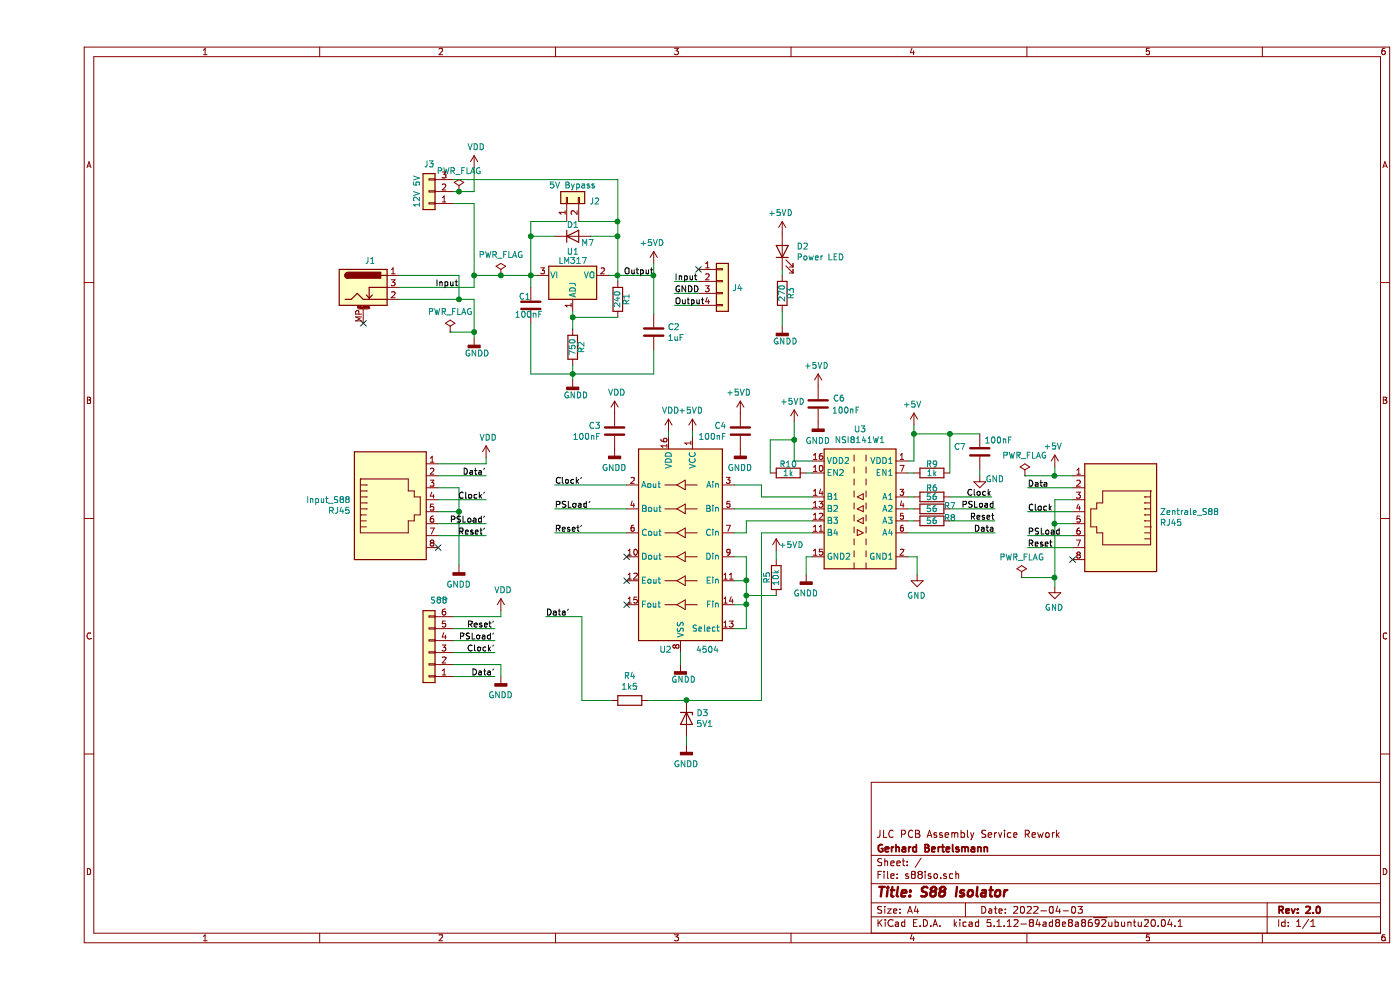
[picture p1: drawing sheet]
EESchema Schematic File Version 4
EELAYER 30 0
EELAYER END
$Descr A4 11693 8268
encoding utf-8
Sheet 1 1
Title "S88 Isolator"
Date "2022-04-03"
Rev "2.0"
Comp "Gerhard Bertelsmann"
Comment1 "JLC PCB Assembly Service Rework"
Comment2 ""
Comment3 ""
Comment4 ""
$EndDescr
$Comp
L Connector:RJ45 Zentrale_S88
U 1 1
P 9050 4275
F 0 "Zentrale_S88" H 8721 4279 50  0000 R CNN
F 1 "RJ45" H 8721 4370 50  0000 R CNN
F 2 "w_conn_pc:megb8-8-Uni" V 9050 4300 50  0001 C CNN
F 3 "~" V 9050 4300 50  0001 C CNN
	1    9050 4275
	-1   0    0    1   
$EndComp
$Comp
L Connector:RJ45 Input_S88
U 1 1
P 2950 4175
F 0 "Input_S88" H 2620 4179 50  0000 R CNN
F 1 "RJ45" H 2620 4270 50  0000 R CNN
F 2 "w_conn_pc:megb8-8-Uni" V 2950 4200 50  0001 C CNN
F 3 "~" V 2950 4200 50  0001 C CNN
	1    2950 4175
	1    0    0    1   
$EndComp
Wire Wire Line
	8650 4175 8500 4175
Wire Wire Line
	3350 4075 3525 4075
$Comp
L power:GND #PWR0101
U 1 1
P 8500 4900
F 0 "#PWR0101" H 8500 4650 50  0001 C CNN
F 1 "GND" H 8505 4727 50  0000 C CNN
F 2 "" H 8500 4900 50  0001 C CNN
F 3 "" H 8500 4900 50  0001 C CNN
	1    8500 4900
	-1   0    0    -1  
$EndComp
$Comp
L power:GNDD #PWR0102
U 1 1
P 3525 4725
F 0 "#PWR0102" H 3525 4475 50  0001 C CNN
F 1 "GNDD" H 3529 4570 50  0000 C CNN
F 2 "" H 3525 4725 50  0001 C CNN
F 3 "" H 3525 4725 50  0001 C CNN
	1    3525 4725
	-1   0    0    -1  
$EndComp
NoConn ~ 8650 4675
NoConn ~ 3350 4575
Wire Wire Line
	8500 4175 8500 4375
Wire Wire Line
	8650 4375 8500 4375
Connection ~ 8500 4375
Wire Wire Line
	8500 4375 8500 4825
Wire Wire Line
	3525 4075 3525 4275
Wire Wire Line
	3350 4275 3525 4275
Connection ~ 3525 4275
Wire Wire Line
	3525 4275 3525 4725
$Comp
L 4xxx:4504 U2
U 1 1
P 5375 4550
F 0 "U2" H 5500 3675 50  0000 C CNN
F 1 "4504" H 5150 3675 50  0000 C CNN
F 2 "Package_SO:SOIC-16_3.9x9.9mm_P1.27mm" H 5375 3250 50  0001 C CNN
F 3 "http://www.ti.com/lit/ds/symlink/cd4504b.pdf" H 4725 4200 50  0001 C CNN
F 4 "C151885" H 5375 4550 50  0001 C CNN "LCSC"
	1    5375 4550
	-1   0    0    -1  
$EndComp
$Comp
L Isolator:Si8641BB-B-IS1 U3
U 1 1
P 6875 4250
F 0 "U3" H 6875 4917 50  0000 C CNN
F 1 "NSI8141W1" H 6875 4826 50  0000 C CNN
F 2 "Package_SO:SOIC-16W_7.5x10.3mm_P1.27mm" H 6875 3700 50  0001 C CIN
F 3 "https://datasheet.lcsc.com/lcsc/1912111437_NOVOSENSE-NSI8141W1_C399514.pdf" H 6875 4650 50  0001 C CNN
F 4 "C399514" H 6875 4250 50  0001 C CNN "LCSC"
	1    6875 4250
	-1   0    0    -1  
$EndComp
$Comp
L Device:R R6
U 1 1
P 7475 4150
F 0 "R6" V 7400 4150 50  0000 C CNN
F 1 "56" V 7475 4150 50  0000 C CNN
F 2 "Resistor_SMD:R_0603_1608Metric_Pad0.98x0.95mm_HandSolder" V 7405 4150 50  0001 C CNN
F 3 "~" H 7475 4150 50  0001 C CNN
F 4 "C25196" V 7475 4150 50  0001 C CNN "LCSC"
	1    7475 4150
	0    -1   1    0   
$EndComp
$Comp
L Device:R R7
U 1 1
P 7475 4250
F 0 "R7" V 7450 4100 50  0000 C CNN
F 1 "56" V 7475 4250 50  0000 C CNN
F 2 "Resistor_SMD:R_0603_1608Metric_Pad0.98x0.95mm_HandSolder" V 7405 4250 50  0001 C CNN
F 3 "~" H 7475 4250 50  0001 C CNN
F 4 "C25196" V 7475 4250 50  0001 C CNN "LCSC"
	1    7475 4250
	0    -1   1    0   
$EndComp
$Comp
L Device:R R8
U 1 1
P 7475 4350
F 0 "R8" V 7450 4200 50  0000 C CNN
F 1 "56" V 7475 4350 50  0000 C CNN
F 2 "Resistor_SMD:R_0603_1608Metric_Pad0.98x0.95mm_HandSolder" V 7405 4350 50  0001 C CNN
F 3 "~" H 7475 4350 50  0001 C CNN
F 4 "C25196" V 7475 4350 50  0001 C CNN "LCSC"
	1    7475 4350
	0    -1   1    0   
$EndComp
Wire Wire Line
	7325 4150 7275 4150
Wire Wire Line
	7325 4250 7275 4250
Wire Wire Line
	7325 4350 7275 4350
Wire Wire Line
	8000 4350 7625 4350
Wire Wire Line
	8000 4250 7625 4250
Wire Wire Line
	7975 4150 7625 4150
Wire Wire Line
	7275 3850 7325 3850
Wire Wire Line
	7275 3950 7325 3950
$Comp
L power:GND #PWR0103
U 1 1
P 7350 4800
F 0 "#PWR0103" H 7350 4550 50  0001 C CNN
F 1 "GND" H 7355 4627 50  0000 C CNN
F 2 "" H 7350 4800 50  0001 C CNN
F 3 "" H 7350 4800 50  0001 C CNN
	1    7350 4800
	-1   0    0    -1  
$EndComp
Wire Wire Line
	7275 4650 7350 4650
Wire Wire Line
	7350 4650 7350 4800
Wire Wire Line
	6050 4050 5825 4050
Wire Wire Line
	5925 4450 5825 4450
Wire Wire Line
	6475 3850 6325 3850
Wire Wire Line
	6325 3850 6325 3675
Wire Wire Line
	6050 4450 6050 5850
Wire Wire Line
	4550 5850 4550 5150
$Comp
L power:+5VD #PWR0104
U 1 1
P 6325 3525
F 0 "#PWR0104" H 6325 3375 50  0001 C CNN
F 1 "+5VD" H 6340 3698 50  0000 C CNN
F 2 "" H 6325 3525 50  0001 C CNN
F 3 "" H 6325 3525 50  0001 C CNN
	1    6325 3525
	-1   0    0    -1  
$EndComp
$Comp
L power:GNDD #PWR0105
U 1 1
P 6425 4800
F 0 "#PWR0105" H 6425 4550 50  0001 C CNN
F 1 "GNDD" H 6429 4645 50  0000 C CNN
F 2 "" H 6425 4800 50  0001 C CNN
F 3 "" H 6425 4800 50  0001 C CNN
	1    6425 4800
	-1   0    0    -1  
$EndComp
Wire Wire Line
	6475 4650 6425 4650
Wire Wire Line
	6425 4650 6425 4800
$Comp
L Device:C C7
U 1 1
P 7875 3775
F 0 "C7" H 7990 3821 50  0000 L CNN
F 1 "100nF" H 7600 3875 50  0000 L CNN
F 2 "Capacitor_SMD:C_0805_2012Metric" H 7913 3625 50  0001 C CNN
F 3 "https://datasheet.lcsc.com/lcsc/1810191216_Samsung-Electro-Mechanics-CL21B104KCFNNNE_C28233.pdf" H 7875 3775 50  0001 C CNN
F 4 "C28233" H 7875 3775 50  0001 C CNN "LCSC"
	1    7875 3775
	-1   0    0    -1  
$EndComp
$Comp
L power:GND #PWR0106
U 1 1
P 7875 3975
F 0 "#PWR0106" H 7875 3725 50  0001 C CNN
F 1 "GND" H 7750 3950 50  0000 C CNN
F 2 "" H 7875 3975 50  0001 C CNN
F 3 "" H 7875 3975 50  0001 C CNN
	1    7875 3975
	-1   0    0    -1  
$EndComp
Wire Wire Line
	7875 3925 7875 3975
$Comp
L Device:R R4
U 1 1
P 4950 5850
F 0 "R4" V 4743 5850 50  0000 C CNN
F 1 "1k5" V 4834 5850 50  0000 C CNN
F 2 "Resistor_SMD:R_0805_2012Metric" V 4880 5850 50  0001 C CNN
F 3 "~" H 4950 5850 50  0001 C CNN
F 4 "C4310" V 4950 5850 50  0001 C CNN "LCSC"
	1    4950 5850
	0    -1   1    0   
$EndComp
Wire Wire Line
	4550 5850 4800 5850
$Comp
L power:GNDD #PWR0107
U 1 1
P 5425 6225
F 0 "#PWR0107" H 5425 5975 50  0001 C CNN
F 1 "GNDD" H 5429 6070 50  0000 C CNN
F 2 "" H 5425 6225 50  0001 C CNN
F 3 "" H 5425 6225 50  0001 C CNN
	1    5425 6225
	-1   0    0    -1  
$EndComp
Wire Wire Line
	5425 6225 5425 6150
$Comp
L Device:C C4
U 1 1
P 5875 3600
F 0 "C4" H 5990 3646 50  0000 L CNN
F 1 "100nF" H 5990 3555 50  0000 L CNN
F 2 "Capacitor_SMD:C_0805_2012Metric" H 5913 3450 50  0001 C CNN
F 3 "https://datasheet.lcsc.com/lcsc/1810191216_Samsung-Electro-Mechanics-CL21B104KCFNNNE_C28233.pdf" H 5875 3600 50  0001 C CNN
F 4 "C28233" H 5875 3600 50  0001 C CNN "LCSC"
	1    5875 3600
	-1   0    0    -1  
$EndComp
$Comp
L power:GNDD #PWR0108
U 1 1
P 5875 3750
F 0 "#PWR0108" H 5875 3500 50  0001 C CNN
F 1 "GNDD" H 5879 3595 50  0000 C CNN
F 2 "" H 5875 3750 50  0001 C CNN
F 3 "" H 5875 3750 50  0001 C CNN
	1    5875 3750
	-1   0    0    -1  
$EndComp
$Comp
L power:+5VD #PWR0109
U 1 1
P 5875 3450
F 0 "#PWR0109" H 5875 3300 50  0001 C CNN
F 1 "+5VD" H 5890 3623 50  0000 C CNN
F 2 "" H 5875 3450 50  0001 C CNN
F 3 "" H 5875 3450 50  0001 C CNN
	1    5875 3450
	-1   0    0    -1  
$EndComp
$Comp
L power:+5V #PWR0110
U 1 1
P 8500 3900
F 0 "#PWR0110" H 8500 3750 50  0001 C CNN
F 1 "+5V" H 8515 4073 50  0000 C CNN
F 2 "" H 8500 3900 50  0001 C CNN
F 3 "" H 8500 3900 50  0001 C CNN
	1    8500 3900
	-1   0    0    -1  
$EndComp
$Comp
L power:+5V #PWR0111
U 1 1
P 7325 3550
F 0 "#PWR0111" H 7325 3400 50  0001 C CNN
F 1 "+5V" H 7340 3723 50  0000 C CNN
F 2 "" H 7325 3550 50  0001 C CNN
F 3 "" H 7325 3550 50  0001 C CNN
	1    7325 3550
	-1   0    0    -1  
$EndComp
$Comp
L power:+5VD #PWR0112
U 1 1
P 5475 3600
F 0 "#PWR0112" H 5475 3450 50  0001 C CNN
F 1 "+5VD" H 5490 3773 50  0000 C CNN
F 2 "" H 5475 3600 50  0001 C CNN
F 3 "" H 5475 3600 50  0001 C CNN
	1    5475 3600
	-1   0    0    -1  
$EndComp
$Comp
L power:GNDD #PWR0113
U 1 1
P 5375 5550
F 0 "#PWR0113" H 5375 5300 50  0001 C CNN
F 1 "GNDD" H 5350 5425 50  0000 C CNN
F 2 "" H 5375 5550 50  0001 C CNN
F 3 "" H 5375 5550 50  0001 C CNN
	1    5375 5550
	-1   0    0    -1  
$EndComp
Wire Wire Line
	5375 5450 5375 5550
Wire Wire Line
	6475 4250 5825 4250
Wire Wire Line
	6475 4450 6050 4450
Wire Wire Line
	5475 3600 5475 3650
Wire Wire Line
	8500 3975 8500 3900
Wire Wire Line
	8500 3975 8650 3975
Wire Wire Line
	8650 4075 8275 4075
Text Label 8275 4075 0    50   ~ 0
Data
Wire Wire Line
	8650 4275 8275 4275
Wire Wire Line
	8650 4475 8275 4475
Wire Wire Line
	8650 4575 8275 4575
Text Label 8275 4575 0    50   ~ 0
Reset
Text Label 8275 4275 0    50   ~ 0
Clock
Text Label 8275 4475 0    50   ~ 0
PSLoad
Wire Wire Line
	4550 5150 4250 5150
Text Label 4250 5150 0    50   ~ 0
Data'
Wire Wire Line
	3350 4475 3750 4475
Wire Wire Line
	3350 4375 3750 4375
Wire Wire Line
	3350 4175 3750 4175
Wire Wire Line
	3350 3975 3750 3975
NoConn ~ 4925 4650
NoConn ~ 4925 4850
NoConn ~ 4925 5050
$Comp
L power:VDD #PWR0114
U 1 1
P 3750 3825
F 0 "#PWR0114" H 3750 3675 50  0001 C CNN
F 1 "VDD" H 3767 3998 50  0000 C CNN
F 2 "" H 3750 3825 50  0001 C CNN
F 3 "" H 3750 3825 50  0001 C CNN
	1    3750 3825
	1    0    0    -1  
$EndComp
Wire Wire Line
	3750 3875 3750 3825
Wire Wire Line
	3350 3875 3750 3875
Text Label 3750 3975 2    50   ~ 0
Data'
Text Label 4325 4050 0    50   ~ 0
Clock'
Text Label 3750 4175 2    50   ~ 0
Clock'
$Comp
L power:VDD #PWR0116
U 1 1
P 5275 3600
F 0 "#PWR0116" H 5275 3450 50  0001 C CNN
F 1 "VDD" H 5292 3773 50  0000 C CNN
F 2 "" H 5275 3600 50  0001 C CNN
F 3 "" H 5275 3600 50  0001 C CNN
	1    5275 3600
	1    0    0    -1  
$EndComp
Wire Wire Line
	5275 3600 5275 3650
$Comp
L Device:R R5
U 1 1
P 6175 4825
F 0 "R5" V 6250 4825 50  0000 C CNN
F 1 "10k" V 6175 4825 50  0000 C CNN
F 2 "Resistor_SMD:R_0805_2012Metric" V 6105 4825 50  0001 C CNN
F 3 "~" H 6175 4825 50  0001 C CNN
F 4 "C25804" V 6175 4825 50  0001 C CNN "LCSC"
	1    6175 4825
	-1   0    0    -1  
$EndComp
$Comp
L power:+5VD #PWR0117
U 1 1
P 6175 4600
F 0 "#PWR0117" H 6175 4450 50  0001 C CNN
F 1 "+5VD" H 6050 4650 50  0000 C CNN
F 2 "" H 6175 4600 50  0001 C CNN
F 3 "" H 6175 4600 50  0001 C CNN
	1    6175 4600
	-1   0    0    -1  
$EndComp
Wire Wire Line
	6175 4600 6175 4675
Wire Wire Line
	6175 4975 5925 4975
Wire Wire Line
	5925 4975 5925 4850
Wire Wire Line
	5925 4850 5825 4850
Wire Wire Line
	5825 4650 5925 4650
Wire Wire Line
	5925 4650 5925 4850
Connection ~ 5925 4850
Wire Wire Line
	5825 5050 5925 5050
Wire Wire Line
	5925 5050 5925 4975
Connection ~ 5925 4975
Wire Wire Line
	5925 5050 5925 5250
Wire Wire Line
	5925 5250 5825 5250
Connection ~ 5925 5050
Text Label 4325 4450 0    50   ~ 0
Reset'
Text Label 4325 4250 0    50   ~ 0
PSLoad'
Text Label 3750 4475 2    50   ~ 0
Reset'
Text Label 3750 4375 2    50   ~ 0
PSLoad'
Wire Wire Line
	3025 2500 3525 2500
Wire Wire Line
	3650 2500 3650 2775
$Comp
L power:GNDD #PWR0118
U 1 1
P 3650 2825
F 0 "#PWR0118" H 3650 2575 50  0001 C CNN
F 1 "GNDD" H 3625 2700 50  0000 C CNN
F 2 "" H 3650 2825 50  0001 C CNN
F 3 "" H 3650 2825 50  0001 C CNN
	1    3650 2825
	-1   0    0    -1  
$EndComp
$Comp
L Device:C C1
U 1 1
P 4125 2550
F 0 "C1" H 4125 2625 50  0000 L CNN
F 1 "100nF" H 4025 2475 50  0000 L CNN
F 2 "Capacitor_SMD:C_0805_2012Metric" H 4163 2400 50  0001 C CNN
F 3 "https://datasheet.lcsc.com/lcsc/1810191216_Samsung-Electro-Mechanics-CL21B104KCFNNNE_C28233.pdf" H 4125 2550 50  0001 C CNN
F 4 "C28233" H 4125 2550 50  0001 C CNN "LCSC"
	1    4125 2550
	-1   0    0    -1  
$EndComp
Wire Wire Line
	4475 2650 4850 2650
Wire Wire Line
	4775 2300 4850 2300
Wire Wire Line
	4850 2300 4850 2350
Wire Wire Line
	4125 2400 4125 2300
Connection ~ 4125 2300
Wire Wire Line
	4125 2300 4175 2300
Connection ~ 4850 2300
$Comp
L power:+5VD #PWR0120
U 1 1
P 5150 2200
F 0 "#PWR0120" H 5150 2050 50  0001 C CNN
F 1 "+5VD" H 5165 2373 50  0000 C CNN
F 2 "" H 5150 2200 50  0001 C CNN
F 3 "" H 5150 2200 50  0001 C CNN
	1    5150 2200
	-1   0    0    -1  
$EndComp
Wire Wire Line
	5150 2200 5150 2300
$Comp
L Connector_Generic:Conn_01x06 S88
U 1 1
P 3275 5450
F 0 "S88" H 3193 5017 50  0000 C CNN
F 1 "Conn_01x06" H 3193 5776 50  0001 C CNN
F 2 "Connector_PinSocket_2.54mm:PinSocket_1x06_P2.54mm_Horizontal" H 3275 5450 50  0001 C CNN
F 3 "~" H 3275 5450 50  0001 C CNN
	1    3275 5450
	-1   0    0    1   
$EndComp
Wire Wire Line
	3475 5650 3825 5650
Wire Wire Line
	3475 5450 3825 5450
Wire Wire Line
	3475 5350 3825 5350
Wire Wire Line
	3475 5250 3825 5250
Wire Wire Line
	4425 1850 4125 1850
Wire Wire Line
	4525 1850 4850 1850
$Comp
L Connector_Generic:Conn_01x02 J2
U 1 1
P 4425 1650
F 0 "J2" V 4389 1462 50  0000 R CNN
F 1 "5V Bypass" V 4525 1800 50  0000 R CNN
F 2 "Connector_PinHeader_2.54mm:PinHeader_1x02_P2.54mm_Vertical" H 4425 1650 50  0001 C CNN
F 3 "~" H 4425 1650 50  0001 C CNN
F 4 "" V 4425 1650 50  0001 C CNN "LCSC"
	1    4425 1650
	0    -1   -1   0   
$EndComp
$Comp
L Connector:Barrel_Jack_Switch_MountingPin J1
U 1 1
P 2725 2400
F 0 "J1" H 2782 2625 50  0000 C CNN
F 1 "Barrel_Jack_Switch_MountingPin" H 2782 2626 50  0001 C CNN
F 2 "w_conn_misc:dc_socket" H 2775 2360 50  0001 C CNN
F 3 "~" H 2775 2360 50  0001 C CNN
	1    2725 2400
	1    0    0    -1  
$EndComp
Wire Wire Line
	3525 2300 3525 2500
Connection ~ 3525 2500
Wire Wire Line
	3525 2500 3650 2500
Wire Wire Line
	3025 2400 3650 2400
Wire Wire Line
	3650 2400 3650 2300
Text Label 3825 5650 2    50   ~ 0
Data'
$Comp
L power:GNDD #PWR0121
U 1 1
P 3875 5650
F 0 "#PWR0121" H 3875 5400 50  0001 C CNN
F 1 "GNDD" H 3879 5495 50  0000 C CNN
F 2 "" H 3875 5650 50  0001 C CNN
F 3 "" H 3875 5650 50  0001 C CNN
	1    3875 5650
	-1   0    0    -1  
$EndComp
Wire Wire Line
	3875 5550 3875 5650
Wire Wire Line
	3475 5550 3875 5550
Text Label 3825 5450 2    50   ~ 0
Clock'
Text Label 3825 5350 2    50   ~ 0
PSLoad'
Text Label 3825 5250 2    50   ~ 0
Reset'
$Comp
L power:VDD #PWR0122
U 1 1
P 3875 5100
F 0 "#PWR0122" H 3875 4950 50  0001 C CNN
F 1 "VDD" H 3892 5273 50  0000 C CNN
F 2 "" H 3875 5100 50  0001 C CNN
F 3 "" H 3875 5100 50  0001 C CNN
	1    3875 5100
	1    0    0    -1  
$EndComp
Wire Wire Line
	3875 5150 3875 5100
Wire Wire Line
	3475 5150 3875 5150
Text Label 7975 4150 2    50   ~ 0
Clock
Text Label 8000 4250 2    50   ~ 0
PSLoad
Text Label 8000 4350 2    50   ~ 0
Reset
Text Label 8000 4450 2    50   ~ 0
Data
$Comp
L Device:C C3
U 1 1
P 4825 3600
F 0 "C3" H 4940 3646 50  0000 L CNN
F 1 "100nF" H 4940 3555 50  0000 L CNN
F 2 "Capacitor_SMD:C_0805_2012Metric" H 4863 3450 50  0001 C CNN
F 3 "https://datasheet.lcsc.com/lcsc/1810191216_Samsung-Electro-Mechanics-CL21B104KCFNNNE_C28233.pdf" H 4825 3600 50  0001 C CNN
F 4 "C28233" H 4825 3600 50  0001 C CNN "LCSC"
	1    4825 3600
	-1   0    0    -1  
$EndComp
$Comp
L power:GNDD #PWR0123
U 1 1
P 4825 3750
F 0 "#PWR0123" H 4825 3500 50  0001 C CNN
F 1 "GNDD" H 4829 3595 50  0000 C CNN
F 2 "" H 4825 3750 50  0001 C CNN
F 3 "" H 4825 3750 50  0001 C CNN
	1    4825 3750
	-1   0    0    -1  
$EndComp
$Comp
L Device:C C6
U 1 1
P 6525 3375
F 0 "C6" H 6300 3425 50  0000 L CNN
F 1 "100nF" H 6175 3325 50  0000 L CNN
F 2 "Capacitor_SMD:C_0805_2012Metric" H 6563 3225 50  0001 C CNN
F 3 "https://datasheet.lcsc.com/lcsc/1810191216_Samsung-Electro-Mechanics-CL21B104KCFNNNE_C28233.pdf" H 6525 3375 50  0001 C CNN
F 4 "C28233" H 6525 3375 50  0001 C CNN "LCSC"
	1    6525 3375
	-1   0    0    -1  
$EndComp
$Comp
L power:GNDD #PWR0124
U 1 1
P 6525 3525
F 0 "#PWR0124" H 6525 3275 50  0001 C CNN
F 1 "GNDD" H 6529 3370 50  0000 C CNN
F 2 "" H 6525 3525 50  0001 C CNN
F 3 "" H 6525 3525 50  0001 C CNN
	1    6525 3525
	-1   0    0    -1  
$EndComp
$Comp
L power:+5VD #PWR0125
U 1 1
P 6525 3225
F 0 "#PWR0125" H 6525 3075 50  0001 C CNN
F 1 "+5VD" H 6540 3398 50  0000 C CNN
F 2 "" H 6525 3225 50  0001 C CNN
F 3 "" H 6525 3225 50  0001 C CNN
	1    6525 3225
	-1   0    0    -1  
$EndComp
$Comp
L power:VDD #PWR0126
U 1 1
P 4825 3450
F 0 "#PWR0126" H 4825 3300 50  0001 C CNN
F 1 "VDD" H 4842 3623 50  0000 C CNN
F 2 "" H 4825 3450 50  0001 C CNN
F 3 "" H 4825 3450 50  0001 C CNN
	1    4825 3450
	1    0    0    -1  
$EndComp
$Comp
L Connector_Generic:Conn_01x03 J3
U 1 1
P 3275 1600
F 0 "J3" H 3275 1375 50  0000 C CNN
F 1 "12V 5V" V 3375 1600 50  0000 C CNN
F 2 "Connector_PinHeader_2.54mm:PinHeader_1x03_P2.54mm_Vertical" H 3275 1600 50  0001 C CNN
F 3 "~" H 3275 1600 50  0001 C CNN
	1    3275 1600
	-1   0    0    1   
$EndComp
Wire Wire Line
	3650 1700 3475 1700
$Comp
L power:VDD #PWR0115
U 1 1
P 3650 1400
F 0 "#PWR0115" H 3650 1250 50  0001 C CNN
F 1 "VDD" H 3667 1573 50  0000 C CNN
F 2 "" H 3650 1400 50  0001 C CNN
F 3 "" H 3650 1400 50  0001 C CNN
	1    3650 1400
	1    0    0    -1  
$EndComp
Wire Wire Line
	3475 1600 3525 1600
Wire Wire Line
	3650 1600 3650 1400
$Comp
L power:PWR_FLAG #FLG0101
U 1 1
P 3875 2300
F 0 "#FLG0101" H 3875 2375 50  0001 C CNN
F 1 "PWR_FLAG" H 3875 2473 50  0000 C CNN
F 2 "" H 3875 2300 50  0001 C CNN
F 3 "~" H 3875 2300 50  0001 C CNN
	1    3875 2300
	1    0    0    -1  
$EndComp
$Comp
L power:PWR_FLAG #FLG0102
U 1 1
P 3525 1600
F 0 "#FLG0102" H 3525 1675 50  0001 C CNN
F 1 "PWR_FLAG" H 3525 1773 50  0000 C CNN
F 2 "" H 3525 1600 50  0001 C CNN
F 3 "~" H 3525 1600 50  0001 C CNN
	1    3525 1600
	1    0    0    -1  
$EndComp
Connection ~ 3525 1600
Wire Wire Line
	3525 1600 3650 1600
Wire Wire Line
	4850 2300 5150 2300
NoConn ~ 2725 2700
$Comp
L power:PWR_FLAG #FLG0103
U 1 1
P 8250 3975
F 0 "#FLG0103" H 8250 4050 50  0001 C CNN
F 1 "PWR_FLAG" H 8250 4148 50  0000 C CNN
F 2 "" H 8250 3975 50  0001 C CNN
F 3 "~" H 8250 3975 50  0001 C CNN
	1    8250 3975
	1    0    0    -1  
$EndComp
Wire Wire Line
	8500 3975 8250 3975
Connection ~ 8500 3975
$Comp
L power:PWR_FLAG #FLG0104
U 1 1
P 8225 4825
F 0 "#FLG0104" H 8225 4900 50  0001 C CNN
F 1 "PWR_FLAG" H 8225 4998 50  0000 C CNN
F 2 "" H 8225 4825 50  0001 C CNN
F 3 "~" H 8225 4825 50  0001 C CNN
	1    8225 4825
	1    0    0    -1  
$EndComp
Wire Wire Line
	8225 4825 8500 4825
Connection ~ 8500 4825
Wire Wire Line
	8500 4825 8500 4900
$Comp
L power:PWR_FLAG #FLG0105
U 1 1
P 3450 2775
F 0 "#FLG0105" H 3450 2850 50  0001 C CNN
F 1 "PWR_FLAG" H 3450 2948 50  0000 C CNN
F 2 "" H 3450 2775 50  0001 C CNN
F 3 "~" H 3450 2775 50  0001 C CNN
	1    3450 2775
	1    0    0    -1  
$EndComp
Wire Wire Line
	3450 2775 3650 2775
Connection ~ 3650 2775
Wire Wire Line
	3650 2775 3650 2825
$Comp
L Connector_Generic:Conn_01x04 J4
U 1 1
P 5725 2350
F 0 "J4" H 5805 2296 50  0000 L CNN
F 1 "Conn_01x04" H 5805 2251 50  0001 L CNN
F 2 "Connector_PinSocket_2.54mm:PinSocket_1x04_P2.54mm_Vertical" H 5725 2350 50  0001 C CNN
F 3 "~" H 5725 2350 50  0001 C CNN
	1    5725 2350
	1    0    0    -1  
$EndComp
Text Label 3325 2400 0    50   ~ 0
Input
Text Label 4900 2300 0    50   ~ 0
Output
Wire Wire Line
	5525 2350 5325 2350
Wire Wire Line
	5525 2450 5325 2450
Wire Wire Line
	5525 2550 5325 2550
NoConn ~ 5525 2250
Text Label 5325 2450 0    50   ~ 0
GNDD
Text Label 5325 2350 0    50   ~ 0
Input
Text Label 5325 2550 0    50   ~ 0
Output
Wire Wire Line
	3025 2300 3525 2300
Wire Wire Line
	5925 4450 5925 4350
Wire Wire Line
	5925 4350 6475 4350
Wire Wire Line
	6050 4050 6050 4150
Wire Wire Line
	6050 4150 6475 4150
Wire Wire Line
	5100 5850 5425 5850
$Comp
L Device:D_Zener D3
U 1 1
P 5425 6000
F 0 "D3" V 5379 6080 50  0000 L CNN
F 1 "5V1" V 5470 6080 50  0000 L CNN
F 2 "Diode_SMD:D_0805_2012Metric_Pad1.15x1.40mm_HandSolder" H 5425 6000 50  0001 C CNN
F 3 "~" H 5425 6000 50  0001 C CNN
	1    5425 6000
	0    1    1    0   
$EndComp
Connection ~ 5425 5850
Wire Wire Line
	5425 5850 6050 5850
$Comp
L Regulator_Linear:LM317_TO-252 U1
U 1 1
P 4475 2300
F 0 "U1" H 4475 2500 50  0000 C CNN
F 1 "LM317" H 4475 2425 50  0000 C CNN
F 2 "Package_TO_SOT_SMD:TO-252-2" H 4475 2550 50  0001 C CIN
F 3 "http://www.ti.com/lit/ds/snvs774n/snvs774n.pdf" H 4475 2300 50  0001 C CNN
F 4 "C75510" H 4475 2300 50  0001 C CNN "LCSC"
	1    4475 2300
	1    0    0    -1  
$EndComp
Wire Wire Line
	4475 2600 4475 2650
$Comp
L Device:R R1
U 1 1
P 4850 2500
F 0 "R1" V 4775 2500 50  0000 C CNN
F 1 "240" V 4850 2500 50  0000 C CNN
F 2 "Resistor_SMD:R_0603_1608Metric_Pad0.98x0.95mm_HandSolder" V 4780 2500 50  0001 C CNN
F 3 "~" H 4850 2500 50  0001 C CNN
F 4 "C23350" V 4850 2500 50  0001 C CNN "LCSC"
	1    4850 2500
	-1   0    0    -1  
$EndComp
Wire Wire Line
	4475 2650 4475 2750
Connection ~ 4475 2650
Wire Wire Line
	4125 2700 4125 3125
Wire Wire Line
	4325 4050 4925 4050
Wire Wire Line
	4325 4250 4925 4250
Wire Wire Line
	4325 4450 4925 4450
$Comp
L Device:LED D2
U 1 1
P 6225 2100
F 0 "D2" V 6264 1982 50  0000 R CNN
F 1 "Power LED" V 6173 1982 50  0000 R CNN
F 2 "LED_SMD:LED_0603_1608Metric_Pad1.05x0.95mm_HandSolder" H 6225 2100 50  0001 C CNN
F 3 "~" H 6225 2100 50  0001 C CNN
F 4 "C2286" V 6225 2100 50  0001 C CNN "LCSC"
	1    6225 2100
	0    -1   -1   0   
$EndComp
$Comp
L Device:R R3
U 1 1
P 6225 2450
F 0 "R3" V 6150 2450 50  0000 C CNN
F 1 "270" V 6225 2450 50  0000 C CNN
F 2 "Resistor_SMD:R_0603_1608Metric_Pad0.98x0.95mm_HandSolder" V 6155 2450 50  0001 C CNN
F 3 "~" H 6225 2450 50  0001 C CNN
F 4 "C22966" V 6225 2450 50  0001 C CNN "LCSC"
	1    6225 2450
	-1   0    0    -1  
$EndComp
Wire Wire Line
	6225 2250 6225 2300
$Comp
L power:GNDD #PWR0127
U 1 1
P 6225 2725
F 0 "#PWR0127" H 6225 2475 50  0001 C CNN
F 1 "GNDD" H 6200 2600 50  0000 C CNN
F 2 "" H 6225 2725 50  0001 C CNN
F 3 "" H 6225 2725 50  0001 C CNN
	1    6225 2725
	-1   0    0    -1  
$EndComp
Wire Wire Line
	6225 2600 6225 2725
$Comp
L power:+5VD #PWR0128
U 1 1
P 6225 1950
F 0 "#PWR0128" H 6225 1800 50  0001 C CNN
F 1 "+5VD" H 6240 2123 50  0000 C CNN
F 2 "" H 6225 1950 50  0001 C CNN
F 3 "" H 6225 1950 50  0001 C CNN
	1    6225 1950
	-1   0    0    -1  
$EndComp
$Comp
L Device:R R2
U 1 1
P 4475 2900
F 0 "R2" V 4400 2900 50  0000 C CNN
F 1 "750" V 4475 2900 50  0000 C CNN
F 2 "Resistor_SMD:R_0603_1608Metric_Pad0.98x0.95mm_HandSolder" V 4405 2900 50  0001 C CNN
F 3 "~" H 4475 2900 50  0001 C CNN
F 4 "C23241" V 4475 2900 50  0001 C CNN "LCSC"
	1    4475 2900
	-1   0    0    -1  
$EndComp
Wire Wire Line
	4475 3125 4475 3175
$Comp
L power:GNDD #PWR0119
U 1 1
P 4475 3175
F 0 "#PWR0119" H 4475 2925 50  0001 C CNN
F 1 "GNDD" H 4450 3050 50  0000 C CNN
F 2 "" H 4475 3175 50  0001 C CNN
F 3 "" H 4475 3175 50  0001 C CNN
	1    4475 3175
	-1   0    0    -1  
$EndComp
Wire Wire Line
	4125 3125 4475 3125
Connection ~ 4475 3125
Wire Wire Line
	4475 3050 4475 3125
Wire Wire Line
	7275 4450 8000 4450
Wire Wire Line
	5150 2300 5150 2625
Connection ~ 5150 2300
Wire Wire Line
	5150 2925 5150 3125
Wire Wire Line
	5150 3125 4475 3125
$Comp
L Device:C C2
U 1 1
P 5150 2775
F 0 "C2" H 5265 2821 50  0000 L CNN
F 1 "1uF" H 5265 2730 50  0000 L CNN
F 2 "Capacitor_SMD:C_0805_2012Metric_Pad1.18x1.45mm_HandSolder" H 5188 2625 50  0001 C CNN
F 3 "https://datasheet.lcsc.com/lcsc/1810271109_Samsung-Electro-Mechanics-CL31B105KBHNNNE_C1848.pdf" H 5150 2775 50  0001 C CNN
F 4 "C28323" H 5150 2775 50  0001 C CNN "LCSC"
	1    5150 2775
	1    0    0    -1  
$EndComp
Wire Wire Line
	3875 2300 4125 2300
Wire Wire Line
	3650 2300 3875 2300
Connection ~ 3875 2300
Wire Wire Line
	3650 1700 3650 2300
Connection ~ 3650 2300
Wire Wire Line
	4850 1500 4850 1850
Wire Wire Line
	3475 1500 4850 1500
Connection ~ 4850 1850
Wire Wire Line
	4850 1850 4850 1975
Wire Wire Line
	4125 1850 4125 1975
$Comp
L Device:D D1
U 1 1
P 4475 1975
F 0 "D1" H 4475 2075 50  0000 C CNN
F 1 "M7" H 4600 1925 50  0000 C CNN
F 2 "Diode_SMD:D_SMA" H 4475 1975 50  0001 C CNN
F 3 "~" H 4475 1975 50  0001 C CNN
F 4 "C95872" H 4475 1975 50  0001 C CNN "LCSC"
	1    4475 1975
	1    0    0    -1  
$EndComp
Wire Wire Line
	4625 1975 4850 1975
Connection ~ 4850 1975
Wire Wire Line
	4850 1975 4850 2300
Wire Wire Line
	4325 1975 4125 1975
Connection ~ 4125 1975
Wire Wire Line
	4125 1975 4125 2300
$Comp
L Device:R R9
U 1 1
P 7475 3950
F 0 "R9" V 7400 3950 50  0000 C CNN
F 1 "1k" V 7475 3950 50  0000 C CNN
F 2 "Resistor_SMD:R_0603_1608Metric_Pad0.98x0.95mm_HandSolder" V 7405 3950 50  0001 C CNN
F 3 "~" H 7475 3950 50  0001 C CNN
F 4 "C21190" V 7475 3950 50  0001 C CNN "LCSC"
	1    7475 3950
	0    -1   1    0   
$EndComp
Wire Wire Line
	7325 3550 7325 3625
Wire Wire Line
	7325 3625 7625 3625
Connection ~ 7325 3625
Wire Wire Line
	7325 3625 7325 3850
Wire Wire Line
	7625 3950 7625 3625
Connection ~ 7625 3625
Wire Wire Line
	7625 3625 7875 3625
$Comp
L Device:R R10
U 1 1
P 6275 3950
F 0 "R10" V 6200 3950 50  0000 C CNN
F 1 "1k" V 6275 3950 50  0000 C CNN
F 2 "Resistor_SMD:R_0603_1608Metric_Pad0.98x0.95mm_HandSolder" V 6205 3950 50  0001 C CNN
F 3 "~" H 6275 3950 50  0001 C CNN
F 4 "C21190" V 6275 3950 50  0001 C CNN "LCSC"
	1    6275 3950
	0    -1   1    0   
$EndComp
Wire Wire Line
	6475 3950 6425 3950
Wire Wire Line
	6125 3950 6125 3675
Wire Wire Line
	6125 3675 6325 3675
Connection ~ 6325 3675
Wire Wire Line
	6325 3675 6325 3525
$EndSCHEMATC
